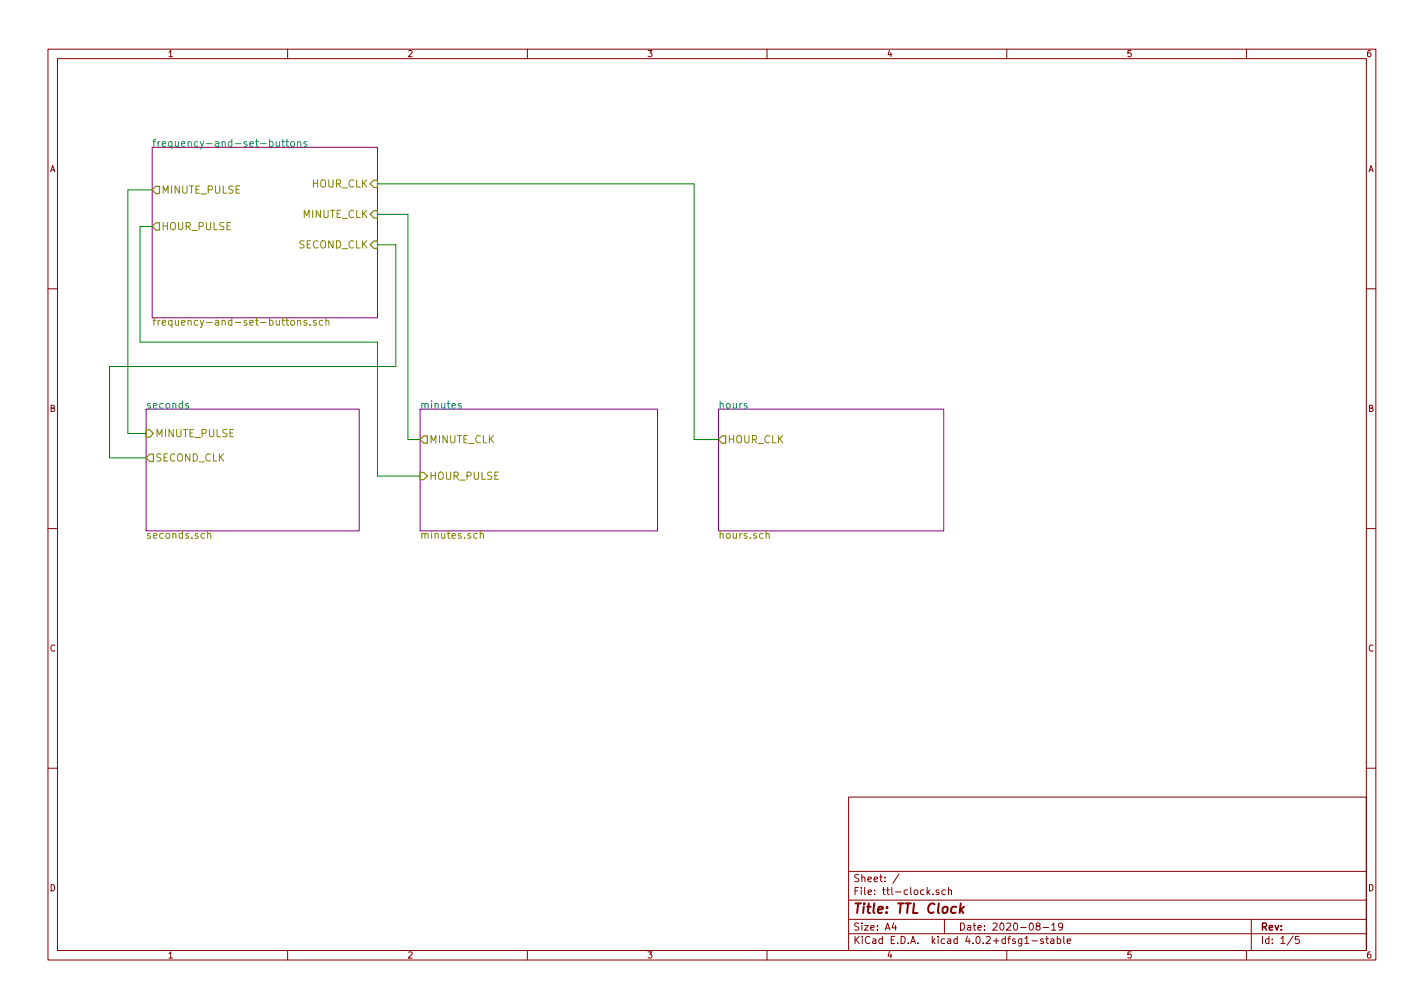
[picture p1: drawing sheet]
EESchema Schematic File Version 2
LIBS:power
LIBS:device
LIBS:transistors
LIBS:conn
LIBS:linear
LIBS:regul
LIBS:74xx
LIBS:cmos4000
LIBS:adc-dac
LIBS:memory
LIBS:xilinx
LIBS:microcontrollers
LIBS:dsp
LIBS:microchip
LIBS:analog_switches
LIBS:motorola
LIBS:texas
LIBS:intel
LIBS:audio
LIBS:interface
LIBS:digital-audio
LIBS:philips
LIBS:display
LIBS:cypress
LIBS:siliconi
LIBS:opto
LIBS:atmel
LIBS:contrib
LIBS:valves
LIBS:40xx
LIBS:ttl-clock-cache
EELAYER 25 0
EELAYER END
$Descr A4 11693 8268
encoding utf-8
Sheet 1 5
Title "TTL Clock"
Date "2020-08-19"
Rev ""
Comp ""
Comment1 ""
Comment2 ""
Comment3 ""
Comment4 ""
$EndDescr
$Sheet
S 1250 1200 1850 1400
U 5F40A35C
F0 "frequency-and-set-buttons" 60
F1 "frequency-and-set-buttons.sch" 60
$EndSheet
Text HLabel 3100 1750 0    60   Output ~ 0
MINUTE_CLK
Text HLabel 3100 1500 0    60   Output ~ 0
HOUR_CLK
Text HLabel 3100 2000 0    60   Output ~ 0
SECOND_CLK
$Sheet
S 1200 3350 1750 1000
U 5F40CFA8
F0 "seconds" 60
F1 "seconds.sch" 60
$EndSheet
$Sheet
S 3450 3350 1950 1000
U 5F40CFAD
F0 "minutes" 60
F1 "minutes.sch" 60
$EndSheet
$Sheet
S 5900 3350 1850 1000
U 5F40CFB0
F0 "hours" 60
F1 "hours.sch" 60
$EndSheet
Text HLabel 1250 1550 2    60   Input ~ 0
MINUTE_PULSE
Text HLabel 1250 1850 2    60   Input ~ 0
HOUR_PULSE
Text HLabel 1200 3550 2    60   Output ~ 0
MINUTE_PULSE
Text HLabel 1200 3750 2    60   Input ~ 0
SECOND_CLK
Wire Wire Line
	3100 2000 3250 2000
Wire Wire Line
	3250 2000 3250 3000
Wire Wire Line
	3250 3000 900  3000
Wire Wire Line
	900  3000 900  3750
Wire Wire Line
	900  3750 1200 3750
Wire Wire Line
	1200 3550 1050 3550
Wire Wire Line
	1050 3550 1050 1550
Wire Wire Line
	1050 1550 1250 1550
Text HLabel 3450 3600 2    60   Input ~ 0
MINUTE_CLK
Text HLabel 3450 3900 2    60   Output ~ 0
HOUR_PULSE
Wire Wire Line
	3450 3600 3350 3600
Wire Wire Line
	3450 3900 3100 3900
Wire Wire Line
	3100 3900 3100 2800
Wire Wire Line
	3100 2800 1150 2800
Wire Wire Line
	1150 2800 1150 1850
Wire Wire Line
	1150 1850 1250 1850
Wire Wire Line
	3350 3600 3350 1750
Wire Wire Line
	3350 1750 3100 1750
$EndSCHEMATC
